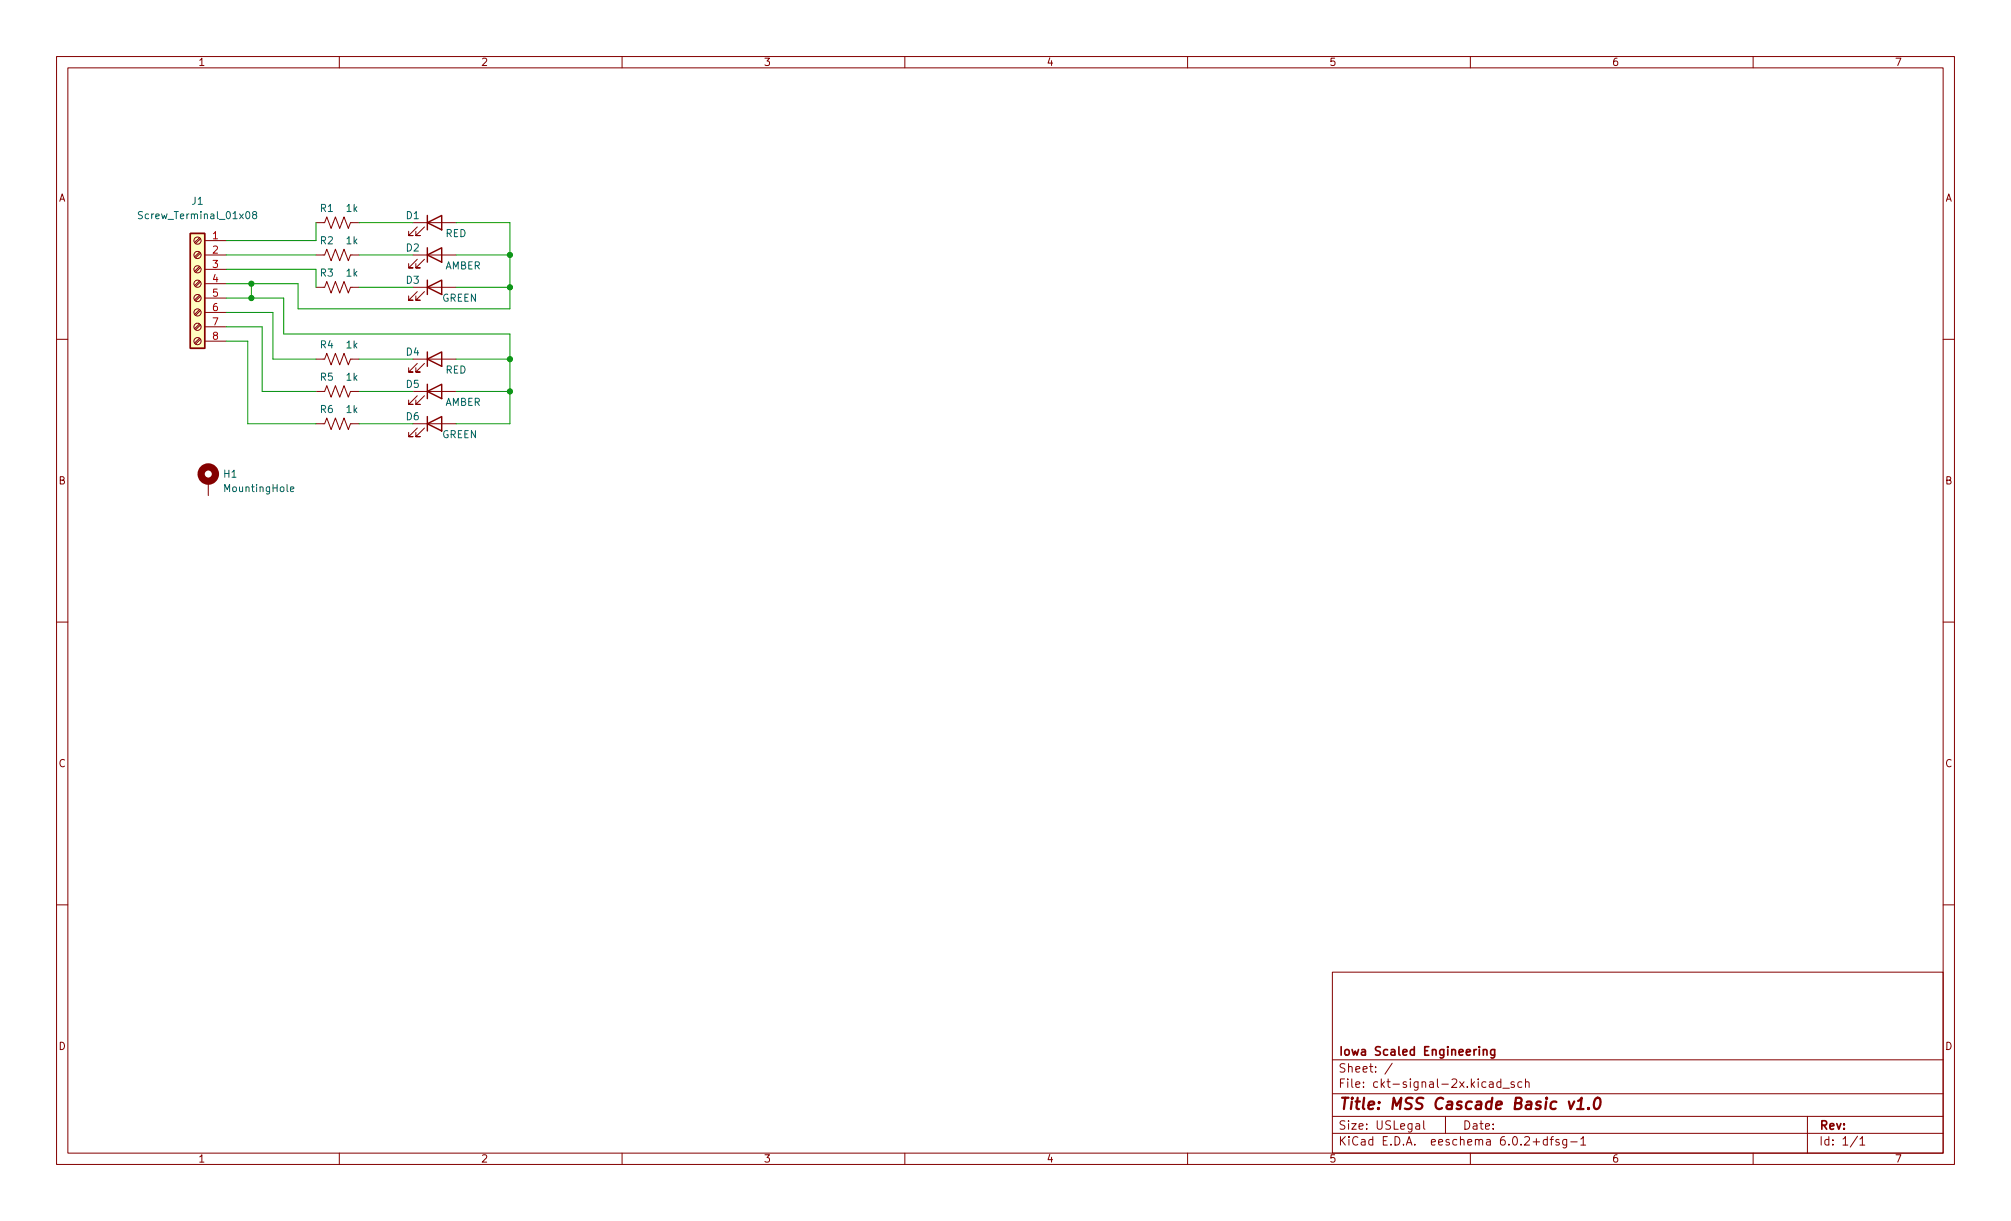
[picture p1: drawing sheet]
<svg xmlns="http://www.w3.org/2000/svg" width="356mm" height="216mm" viewBox="0 0 356 216" stroke-linecap="round" stroke-linejoin="round" font-family="sans-serif">
<g fill="none" stroke="#840000" stroke-width=".18">
<path d="M10 10h335.6v195.9h-335.6zM12 12h331.6v191.9h-331.6zM60 10v2M110 10v2M160 10v2M210 10v2M260 10v2M310 10v2M55.9 39.4h1.5l.4-1 .7 2 .8-2 .8 2 .7-2 .8 2 .4-1h1.5M73 39.4h7.6M10 60h2M35.3 59.8l-.9 .9"/>
<path d="M35.3 57.3l-.9 .8M35.3 54.7l-.9 .9M35.3 52.2l-.9 .8M35.3 49.7l-.9 .8M35.3 47.1l-.9 .9M35.3 44.6l-.9 .8M35.3 42l-.9 .9M35.5 60l-.9 .8M35.5 57.5l-.9 .8M35.5 54.9l-.9 .9M35.5 52.4l-.9 .8M35.5 49.8l-.9 .9"/>
<path d="M35.5 47.3l-.9 .8M35.5 44.8l-.9 .8M35.5 42.2l-.9 .9M36.2 45.1h3.8M36.2 42.5h3.8M36.2 47.6h3.8M36.2 50.2h3.8M36.2 52.7h3.8M36.2 55.2h3.8M36.2 57.8h3.8M55.9 45.1h1.5l.4-1 .7 2 .8-2 .8 2 .7-2 .8 2 .4-1h1.5M55.9 50.8h1.5l.4-1 .7 2 .8-2 .8 2 .7-2 .8 2 .4-1h1.5"/>
<path d="M73 45.1h7.6M73 50.8h7.6M73.8 51.6l-1.5 1.5h.7h-.7v-.8M73.8 45.8l-1.5 1.6h.7h-.7v-.8M73.8 40.1l-1.5 1.6h.7h-.7v-.8M75.1 51.6l-1.6 1.5h.8h-.8v-.8M75.1 45.8l-1.6 1.6h.8h-.8v-.8M75.1 40.1l-1.6 1.6h.8h-.8v-.8M343.6 60h2M36.2 60.3h3.8M55.9 74.9h1.5l.4-1 .7 2 .8-2 .8 2 .7-2 .8 2 .4-1h1.5M55.9 63.5h1.5l.4-1 .7 2 .8-2 .8 2 .7-2 .8 2 .4-1h1.5"/>
<path d="M55.9 69.2h1.5l.4-1 .7 2 .8-2 .8 2 .7-2 .8 2 .4-1h1.5M73 74.9h7.6M73 63.5h7.6M73 69.2h7.6M73.8 75.7l-1.5 1.5h.7h-.7v-.7M73.8 64.3l-1.5 1.5h.7h-.7v-.8M73.8 70l-1.5 1.5h.7h-.7v-.8M75.1 75.7l-1.6 1.5h.8h-.8v-.7M75.1 64.3l-1.6 1.5h.8h-.8v-.8M75.1 70l-1.6 1.5h.8h-.8v-.8M36.8 85.1v2.5M10 110h2"/>
<path d="M343.6 110h2M10 160h2M343.6 160h2M235.6 171.9h108v32h-108zM235.6 197.4h108M235.6 193.4h108M235.6 187.4h108M246.2 188l-1.3 1.9M250.4 198.7h.6v1M251 199l-.5 .1a.29 .29 0 0 0-.2 .3 .29 .29 0 0 0 .2 .3l.5-.1M251.7 198.2v1.3l.3 .2M255.6 197.4v3"/>
<path d="M263.4 191.4h.6v.9M264 191.6l-.5 .1a.29 .29 0 0 0-.2 .3 .29 .29 0 0 0 .2 .3l.5-.1M265.4 191.4l-.4-.1-.3 .3v.4l.1 .2h.6M265.4 190.8v1.5M265.7 192.4h1.2M267.7 191.4l-.3-.1-.2 .2v.2l.5 .2v.3h-.5M269.1 191.4l-.4-.1-.3 .3v.4l.1 .2h.6M269.7 191.4l.3-.1 .3 .1 .1 .9M269.7 190.8v1.5M319.6 197.4v6.5M60 203.9v2M110 203.9v2"/>
<path d="M160 203.9v2M210 203.9v2M235.6 200.4h108M260 203.9v2M273.6 201.5h-.4l-.3 .3v.4l.1 .2h.6M273.6 201v1.5M274.1 201.5h.6M274.7 201l-.4 .2v1.3M275.7 201.5h-.4l-.2 .2 .1 .2 .5 .1v.4h-.6M277 201.5v1.2l-.3 .3-.3-.1M277 201.5h-.4l-.3 .3v.4l.2 .2h.5M277.7 201.9h1.2"/>
<path d="M279.5 201.4l.5-.4v1.5M279.5 202.5h.9M310 203.9v2M328.5 200.9l-1.3 1.9M328.9 201.4l.4-.4v1.5M328.9 202.5h.8"/>
<circle cx="34.9" cy="52.7" r=".63"/>
<circle cx="34.9" cy="47.6" r=".63"/>
<circle cx="34.9" cy="45.1" r=".63"/>
<circle cx="34.9" cy="50.2" r=".63"/>
<circle cx="34.9" cy="55.2" r=".63"/>
<circle cx="34.9" cy="42.5" r=".63"/>
<circle cx="34.9" cy="57.8" r=".63"/>
<circle cx="34.9" cy="60.3" r=".63"/>
</g>
<path d="M277.4 194.8l.3 1.3 .7-1.3M278.9 196.1h1.1M279 194.7l.7-.6-.3 2M280.9 195.9l.1 .1-.1 .1-.1-.1 .1-.1v.2M282.1 194.3a.46 .46 0 0 1 .5-.2 .46 .46 0 0 1 .4 .4 1.15 1.15 0 0 1-.8 1.6l-.2-.1a1.53 1.53 0 0 1 .1-1.7z" fill="none" stroke="#840000" stroke-width=".4"/>
<path d="M262.3 185.7l.2-.1 .4 .1v.9M262.3 185.6v1M264.3 185.6v1.2l-.3 .3-.3-.1M264.3 185.7l-.4-.1-.3 .3v.4l.1 .2h.6" fill="none" stroke="#840000" stroke-width=".3"/>
<circle cx="36.8" cy="83.8" r="1.27" fill="none" stroke="#840000" stroke-width="1.3"/>
<path d="M25.2 37.5l-.5-.1-.2 .1v.4l.6 .2 .1 .3-.3 .3-.4-.1M44.9 37.9l-.2-.2v-.2l.2-.1 .4 .1 .1 .1-.1 .2-.5 .2-.1 .2v.4l.2 .1h.2l.3-.3-.1-.3-.2-.2M51.4 86.5l.6-.1-.1-.3h-.4l-.1 .2v.6h.5" fill="none" stroke="#006464" stroke-width=".18"/>
<g fill="none" stroke="#840000" stroke-width=".25">
<path d="M75.6 39.4l2.5-1.3v2.5zM75.6 38.1v2.5M33.7 41.3h2.5v20.3h-2.5zM75.6 50.8l2.5-1.3v2.6zM75.6 45.1l2.5-1.3v2.6zM75.6 43.8v2.6M75.6 49.5v2.6M75.6 74.9l2.5-1.2v2.5zM75.6 63.5l2.5-1.3v2.6zM75.6 69.2l2.5-1.3v2.6zM75.6 62.2v2.6M75.6 67.9v2.6"/>
<path d="M75.6 73.7v2.5"/>
</g>
<path d="M33.7 41.3h2.5v20.3h-2.5z" fill="#ffffc2" stroke="#ffffc2" stroke-width=".18"/>
<g fill="none" stroke="#009600" stroke-width=".18">
<path d="M55.9 39.4v3.1h-15.9M63.5 39.4h9.5M80.6 39.4h9.6v15.2h-37.5v-4.4h-12.7M40 45.1h15.9M40 52.7h10.2v6.4h40v15.8h-9.6M40 55.2h8.3v8.3h7.6M40 57.8h6.4v11.4h9.5M40 47.6h15.9v3.2M44.4 50.2v2.5M63.5 45.1h9.5M63.5 50.8h9.5M80.6 45.1h9.6"/>
<path d="M80.6 50.8h9.6M40 60.3h3.8v14.6h12.1M63.5 74.9h9.5M63.5 63.5h9.5M63.5 69.2h9.5M80.6 63.5h9.6M80.6 69.2h9.6"/>
</g>
<g fill="#009600" stroke="#009600" stroke-width=".18">
<circle cx="44.4" cy="50.2" r=".46"/>
<circle cx="44.4" cy="52.7" r=".46"/>
<circle cx="90.2" cy="69.2" r=".46"/>
<circle cx="90.2" cy="63.5" r=".46"/>
<circle cx="90.2" cy="45.1" r=".46"/>
<circle cx="90.2" cy="50.8" r=".46"/>
</g>
<text font-size="2.8" fill="#840000" x="236.6" y="196.2">Title: MSS Cascade Basic v1.0</text>
<g font-size="2.1" fill="#840000">
<text x="236.6" y="189.7">Sheet: /</text>
<text x="236.6" y="186.7">Iowa Scaled Engineering</text>
<text x="236.6" y="192.4">File: ckt-signal-2x.kicad_sch</text>
<text x="236.6" y="202.5">KiCad E.D.A. eeschema 6.0.2+dfsg-1</text>
<text x="236.6" y="199.7">Size: USLegal</text>
<text x="258.6" y="199.7">Date:</text>
<text x="321.6" y="199.7">Rev:</text>
<text x="321.6" y="202.5">Id: 1/1</text>
</g>
<g font-size="1.8" fill="#840000">
<text x="35" y="11.6">1</text>
<text x="85" y="11.6">2</text>
<text x="135" y="11.6">3</text>
<text x="185" y="11.6">4</text>
<text x="235" y="11.6">5</text>
<text x="285" y="11.6">6</text>
<text x="335" y="11.6">7</text>
<text x="10.3" y="35.6">A</text>
<text x="343.9" y="35.6">A</text>
<text x="10.3" y="85.7">B</text>
<text x="343.9" y="85.7">B</text>
<text x="10.3" y="135.6">C</text>
<text x="343.9" y="135.6">C</text>
<text x="10.3" y="185.7">D</text>
<text x="343.9" y="185.7">D</text>
<text x="35" y="205.6">1</text>
<text x="85" y="205.6">2</text>
<text x="135" y="205.6">3</text>
<text x="185" y="205.6">4</text>
<text x="235" y="205.6">5</text>
<text x="285" y="205.6">6</text>
<text x="335" y="205.6">7</text>
</g>
<g font-size="1.8" fill="#006464">
<text x="25.2" y="38.7">Screw_Terminal_01x08</text>
<text x="33.9" y="36.2">J1</text>
<text x="56.7" y="37.5">R1</text>
<text x="61.2" y="37.5">1k</text>
<text x="71.8" y="38.7">D1</text>
<text x="78.8" y="41.9">RED</text>
<text x="56.7" y="43.2">R2</text>
<text x="61.2" y="43.2">1k</text>
<text x="71.8" y="44.4">D2</text>
<text x="78.7" y="47.6">AMBER</text>
<text x="56.7" y="48.9">R3</text>
<text x="61.2" y="48.9">1k</text>
<text x="71.8" y="50.2">D3</text>
<text x="78.1" y="53.3">GREEN</text>
<text x="56.7" y="61.6">R4</text>
<text x="61.2" y="61.6">1k</text>
<text x="71.8" y="62.9">D4</text>
<text x="56.7" y="67.3">R5</text>
<text x="61.2" y="67.3">1k</text>
<text x="71.8" y="68.6">D5</text>
<text x="78.7" y="71.8">AMBER</text>
<text x="78.8" y="66">RED</text>
<text x="56.7" y="73">R6</text>
<text x="61.2" y="73">1k</text>
<text x="71.8" y="74.3">D6</text>
<text x="78.1" y="77.5">GREEN</text>
<text x="39.6" y="84.5">H1</text>
<text x="39.9" y="87">MountingHole</text>
</g>
<g font-size="1.8" fill="#a90000">
<text x="37.6" y="42.3">1</text>
<text x="37.6" y="44.8">2</text>
<text x="37.6" y="47.4">3</text>
<text x="37.6" y="49.9">4</text>
<text x="37.6" y="52.5">5</text>
<text x="37.6" y="55">6</text>
<text x="37.6" y="57.5">7</text>
<text x="37.6" y="60.1">8</text>
</g>
</svg>
